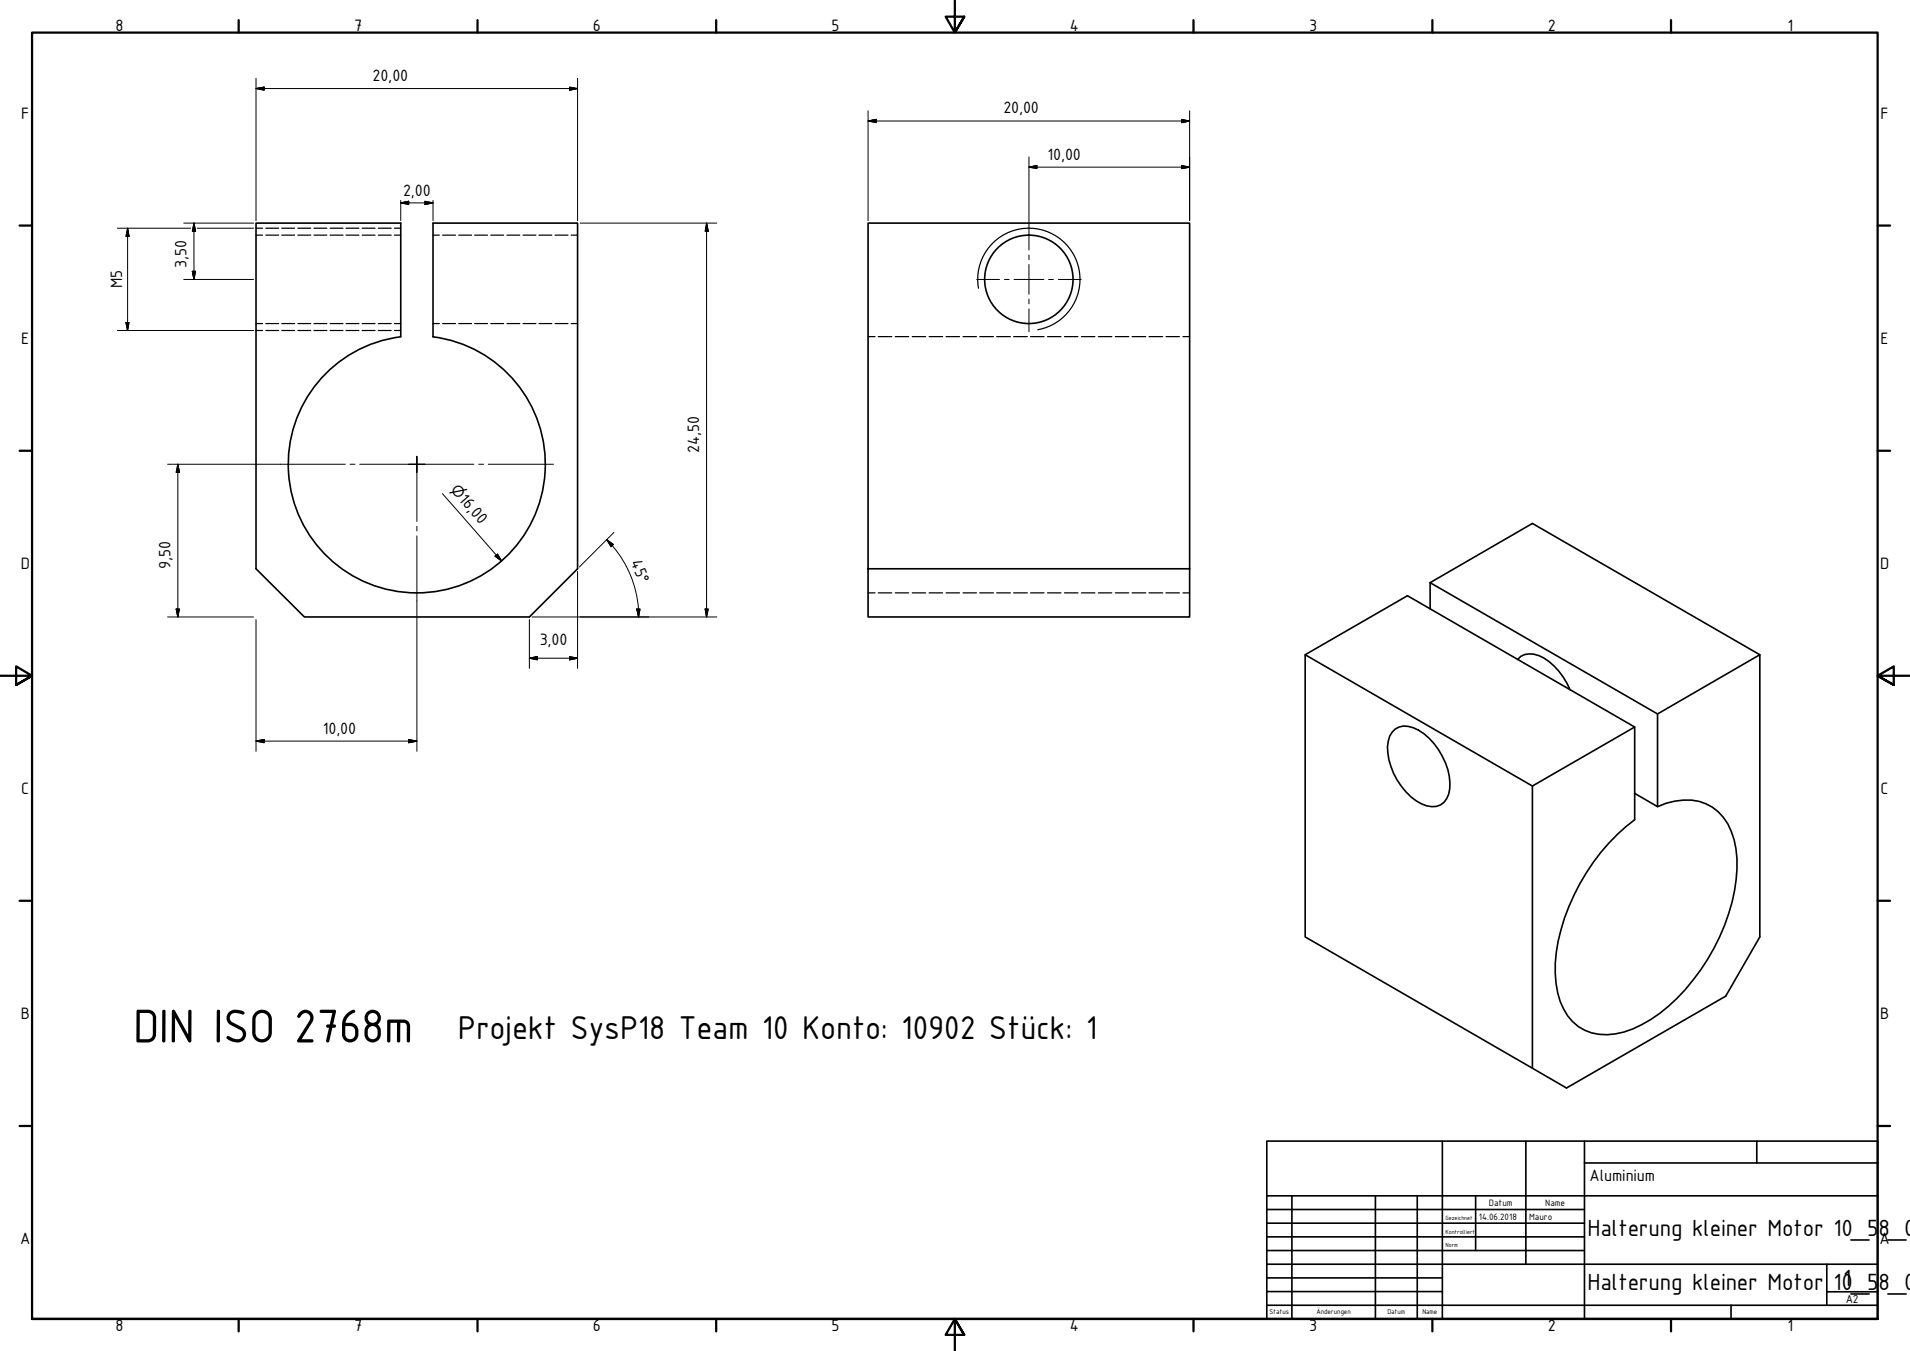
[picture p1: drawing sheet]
<svg xmlns="http://www.w3.org/2000/svg" width="594mm" height="420mm" viewBox="0 0 594 420" stroke-linecap="round" stroke-linejoin="round" font-family="sans-serif">
<!-- layer: Sichtbar (ISO) -->
<g fill="none" stroke="#000" stroke-width=".51">
<path d="M124.6 104.7a40 40 0 0 0-28.7 61.1 40 40 0 0 0 67.5 0 40 40 0 0 0-28.8-61M124.7 104.7v-35.3h-45.1v107.5l15.1 15h70l14.9-15v-107.5h-44.9v35.3M270 176.9h100v15h-100v-122.5h100v107.5M444.8 181.2l31.8-18.4 70.8 40.8v87.8l-10.6 18.4-49.6 28.6-81.2-47v-87.8l31.8-18.3 70.6 40.8v28.8a64.1 64.1 0 0 0-24.7 44.7 26.2 26.2 0 0 0 3.9 16.4 14.4 14.4 0 0 0 14.8 5.5 36.8 36.8 0 0 0 19.2-11 63.5 63.5 0 0 0 18.7-40.3 24.1 24.1 0 0 0-4.3-16 14.6 14.6 0 0 0-15-5l-2.7 .6-2.7 1.1M444.8 181.2l70.8 40.8v28.9l-7.2-4.2M444.8 181.2v8.1M406 203.6l70.6 40.9 31.8-18.4M472.1 205.1a6.1 6.1 0 0 1 8.1-.5 21.1 21.1 0 0 1 8.1 9.9M547.4 203.6l-31.8 18.4M434 226.7a5.6 5.6 0 0 1 5.7-.3 20.4 20.4 0 0 1 11.2 18.9 5.4 5.4 0 0 1-7.2 5.3 19.7 19.7 0 0 1-11.7-14.3 10.6 10.6 0 0 1 1-8.6zM476.6 244.5v87.7"/>
<circle cx="320" cy="86.9" r="13.7"/>
</g>
<!-- layer: Verdeckt (ISO) -->
<g fill="none" stroke="#000" stroke-width=".38">
<path d="M79.6 73.1h2.1M79.6 71h2.1M82.7 73.1h4M82.7 71h4M87.6 73.1h4M87.6 71h4M92.6 73.1h4M92.6 71h4M97.7 73.1h4M97.7 71h4M102.7 73.1h4M102.7 71h4"/>
<path d="M107.6 73.1h4M107.6 71h4M112.6 73.1h4M112.6 71h4M117.7 73.1h4M117.7 71h4M122.7 73.1h2M122.7 71h2M134.7 73.1h2M137.7 73.1h4M142.7 73.1h4M147.6 73.1h4"/>
<path d="M152.7 73.1h4M157.7 73.1h4M162.7 73.1h4M167.6 73.1h4M172.7 73.1h4M177.7 73.1h1.9M79.6 100.6h2.1M79.6 102.8h2.1M82.7 100.6h4M82.7 102.8h4M87.6 100.6h4M87.6 102.8h4"/>
<path d="M92.6 100.6h4M92.6 102.8h4M97.7 100.6h4M97.7 102.8h4M102.7 100.6h4M102.7 102.8h4M107.6 100.6h4M107.6 102.8h4M112.6 100.6h4M112.6 102.8h4M117.7 100.6h4M117.7 102.8h4"/>
<path d="M122.7 100.6h2M122.7 102.8h2M134.7 100.6h2M137.7 100.6h4M142.7 100.6h4M147.6 100.6h4M152.7 100.6h4M157.7 100.6h4M162.7 100.6h4M167.6 100.6h4M172.7 100.6h4M177.7 100.6h1.9"/>
<path d="M270 104.7h2.2M273.2 104.7h4.2M278.4 104.7h4.2M283.7 104.7h4.2M289 104.7h4.2M294.3 104.7h4.1M299.5 104.7h4.2M304.7 104.7h4.3M310 104.7h4.3M315.3 104.7h4.2M320.5 104.7h4.2M325.8 104.7h4.2"/>
<path d="M331.1 104.7h4.2M336.4 104.7h4.2M341.6 104.7h4.2M346.9 104.7h4.2M352.1 104.7h4.3M357.4 104.7h4.2M362.6 104.7h4.2M367.9 104.7h2.1M270 184.4h2.2M273.2 184.4h4.2M278.4 184.4h4.2M283.7 184.4h4.2"/>
<path d="M289 184.4h4.2M294.3 184.4h4.1M299.5 184.4h4.2M304.7 184.4h4.3M310 184.4h4.3M315.3 184.4h4.2M320.5 184.4h4.2M325.8 184.4h4.2M331.1 184.4h4.2M336.4 184.4h4.2M341.6 184.4h4.2M346.9 184.4h4.2"/>
<path d="M352.1 184.4h4.3M357.4 184.4h4.2M362.6 184.4h4.2M367.9 184.4h2.1"/>
</g>
<!-- layer: Sichtbar schmal (ISO) -->
<path d="M304.3 89.6a15.9 15.9 0 0 1 12.9-18.4 15.9 15.9 0 0 1 18.5 12.9 15.9 15.9 0 0 1-12.9 18.4" fill="none" stroke="#000" stroke-width=".38"/>
<!-- layer: Rahmen (ISO) -->
<g fill="none" stroke="#000" stroke-width=".7">
<path d="M74.2 6.3v3.8M148.5 6.3v3.8M222.8 6.3v3.8M297 .2v9.9l-2.9-4.9h5.8l-2.9 4.9 2.9-4.9M371.2 6.3v3.8M445.5 6.3v3.8M519.7 6.3v3.8M6.1 70.1h3.9M584 70.1h3.9M6.1 140.2h3.9M584 140.2h3.9M0 210.2h10l-5-3v5.8l5-2.8-5 2.8"/>
<path d="M594 210.2h-10l5-3v5.8l-5-2.8 5 2.8M6.1 280.1h3.9M584 280.1h3.9M6.1 350.2h3.9M584 350.2h3.9M10 410.2v-400.1h574v400.1h-574h574M74.2 410.2v3.9M148.5 410.2v3.9M222.8 410.2v3.9M299.9 415.1l-2.9-4.9 2.9 4.9h-5.8l2.9-4.9v10M371.2 410.2v3.9M445.5 410.2v3.9"/>
<path d="M519.7 410.2v3.9"/>
</g>
<!-- layer: Titel (ISO) -->
<g fill="none" stroke="#000" stroke-width=".51">
<path d="M394 354.9h190v55.3h-190zM448.6 354.9v55.3M474.6 354.9v38.3M492.8 354.9v55.3M546.4 354.9v6.8M394 376.2h98.8M394 371.9h190M401.8 371.9v38.3M427.8 371.9v38.3M440.8 371.9v38.3M459 371.9v17M492.8 361.7h91.2"/>
<path d="M394 380.4h98.8M394 384.7h98.8M394 388.9h98.8M394 393.2h190M394 397.4h54.6M568.2 393.2v12.7M394 405.9h190M394 401.7h54.6M538.4 405.9v4.3M568.2 401.7h15.8"/>
</g>
<g fill="none" stroke="#000" stroke-width=".31">
<path d="M79.6 27.5l2.6-.4v.9zM79.6 24.4v44.2M79.6 27.5h100M177.2 27.1l2.4 .4-2.4 .5zM179.6 24.4v44.2M270 37.6l2.5-.5v1zM270 37.6h100M270 34.5v34.1M367.5 37.1l2.5 .5-2.5 .5zM370 34.5v34.1M320 52l2.5-.5v.9zM320 52h50"/>
<path d="M320 48.8v21.9M367.5 51.5l2.5 .5-2.5 .4zM36.5 71h22.8M39.7 71l.4 2.5h-.9zM39.7 71v31.8M57.1 69.4h21.8M60.3 69.4l.5 2.5h-1zM60.3 69.4v17.5M61.3 71h17.6M124.7 63.1l2.4-.5v1zM124.7 63.1h10M124.7 62.3v6.3"/>
<path d="M132.1 62.6l2.6 .5-2.6 .5zM134.7 62.3v6.3M180.5 69.4h42.4M219.8 69.4l.5 2.5h-1zM219.8 69.4v122.5M57.1 86.9h21.8M59.8 84.4h1l-.5 2.5zM36.5 102.8h42.4M39.2 100.3h.9l-.4 2.5zM52.1 144.4h35.1M55.3 144.4l.5 2.5h-1zM55.3 144.4v47.5"/>
<path d="M137.6 153.5l18.4 21M154 173l.7-.7 1.3 2.2zM179.6 177.7v30.2M188.7 167.9l2.1 1.4-.7 .7zM188.7 167.9l1.7 1.8M190.4 169.7a33.5 33.5 0 0 1 8.2 22.2M190.9 165.6l-10.7 10.7M52.1 191.9h26.8M54.8 189.4h1l-.5 2.5zM79.6 192.7v41M129.7 186.9v46.8M164.7 192.7v15.2"/>
<path d="M165.5 191.9h57.4M198.1 189.4h1l-.5 2.5zM219.3 189.4h1l-.5 2.5zM164.7 204.7l2.4-.5v1zM164.7 204.7h14.9M177.2 204.2l2.4 .5-2.4 .5zM79.6 230.5l2.6-.5v1zM79.6 230.5h50.1M127.1 230l2.6 .5-2.6 .5z"/>
</g>
<g fill="#000" stroke="#000" stroke-width=".31">
<path d="M79.6 27.5l2.6-.4zM79.6 27.5l2.6-.4v.9zM177.2 28l2.4-.5zM177.2 27.1l2.4 .4-2.4 .5zM270 37.6l2.5-.5zM270 37.6l2.5-.5v1zM367.5 38.1l2.5-.5zM367.5 37.1l2.5 .5-2.5 .5zM320 52l2.5-.5zM320 52l2.5-.5v.9zM367.5 52.4l2.5-.4zM367.5 51.5l2.5 .5-2.5 .4z"/>
<path d="M39.7 71l.4 2.5zM39.7 71l.4 2.5h-.9zM60.3 69.4l.5 2.5zM60.3 69.4l.5 2.5h-1zM124.7 63.1l2.4-.5zM124.7 63.1l2.4-.5v1zM132.1 63.6l2.6-.5zM132.1 62.6l2.6 .5-2.6 .5zM219.8 69.4l.5 2.5zM219.8 69.4l.5 2.5h-1zM59.8 84.4l.5 2.5zM59.8 84.4h1l-.5 2.5z"/>
<path d="M39.2 100.3l.5 2.5zM39.2 100.3h.9l-.4 2.5zM55.3 144.4l.5 2.5zM55.3 144.4l.5 2.5h-1zM154 173l2 1.5zM154 173l.7-.7 1.3 2.2zM188.7 167.9l2.1 1.4zM188.7 167.9l2.1 1.4-.7 .7zM54.8 189.4l.5 2.5zM54.8 189.4h1l-.5 2.5zM198.1 189.4l.5 2.5zM198.1 189.4h1l-.5 2.5z"/>
<path d="M219.3 189.4l.5 2.5zM219.3 189.4h1l-.5 2.5zM164.7 204.7l2.4-.5zM164.7 204.7l2.4-.5v1zM177.2 205.2l2.4-.5zM177.2 204.2l2.4 .5-2.4 .5zM79.6 230.5l2.6-.5zM79.6 230.5l2.6-.5v1zM127.1 231l2.6-.5zM127.1 230l2.6 .5-2.6 .5z"/>
</g>
<!-- layer: Mittelpunktmarkierung (ISO) -->
<g fill="none" stroke="#000" stroke-width=".31">
<path d="M320 70.7v7.1M320 79.3v1.5M303.8 86.9h7.1M312.4 86.9h1.5M315.4 86.9h9.3M320 82.3v9.2M320 93v1.5M320 96.1v7.1M326.1 86.9h1.6M329.2 86.9h7.1M87.2 144.4h20.2M108.9 144.4h1.5"/>
<path d="M111.9 144.4h17.8h-2.6M129.7 141.9v2.5v-2.5M129.7 146.9v-2.5v17.8M132.1 144.4h-2.4h17.7M148.9 144.4h1.5M151.9 144.4h20.2M129.7 163.7v1.4M129.7 166.7v20.2"/>
</g>
<text font-size="15.8" x="41.4" y="324.2">DIN ISO 2768m</text>
<text font-size="11" x="142.4" y="323.2">Projekt SysP18 Team 10 Konto: 10902 Stück: 1</text>
<g font-size="7.9">
<text x="493.8" y="384.3">Halterung kleiner Motor 10_5</text>
<text x="584.3" y="384.3">8_0</text>
<text x="493.8" y="401.3">Halterung kleiner Motor</text>
<text x="570.3" y="401.3">101_5</text>
<text x="584.3" y="401.3">8_0</text>
</g>
<g font-size="5.5">
<text x="35.9" y="9.8">8</text>
<text x="110.2" y="9.8">7</text>
<text x="184.4" y="9.8">6</text>
<text x="258.6" y="9.8">5</text>
<text x="332.7" y="9.8">4</text>
<text x="407.2" y="9.8">3</text>
<text x="481.4" y="9.8">2</text>
<text x="556" y="9.8">1</text>
<text x="115.9" y="25.3">20,00</text>
<text x="312.1" y="35.3">20,00</text>
<text x="6.6" y="36.9">F</text>
<text x="584.9" y="36.9">F</text>
<text x="325.8" y="49.6">10,00</text>
<text x="125.3" y="60.8">2,00</text>
<text x="58" y="83.3" transform="rotate(-90 58 83.3)">3,50</text>
<text x="38" y="89.7" transform="rotate(-90 38 89.7)">M5</text>
<text x="6.6" y="106.9">E</text>
<text x="584.9" y="106.9">E</text>
<text x="217.5" y="140.9" transform="rotate(-90 217.5 140.9)">24,50</text>
<text x="142.6" y="155.4" transform="rotate(49 142.6 155.4)">16,00</text>
<text x="6.5" y="176.9">D</text>
<text x="53" y="177" transform="rotate(-90 53 177)">9,50</text>
<text x="196.2" y="174.9" transform="rotate(68 196.2 174.9)">45°</text>
<text x="584.8" y="176.9">D</text>
<text x="167.9" y="200.6">3,00</text>
<text x="100.5" y="228.2">10,00</text>
<text x="6.6" y="246.9">C</text>
<text x="584.9" y="246.9">C</text>
<text x="6.5" y="316.9">B</text>
<text x="584.8" y="316.9">B</text>
<text x="494.4" y="367.1">Aluminium</text>
<text x="6.3" y="386.9">A</text>
<text x="584.6" y="386.9">A</text>
<text x="35.9" y="414.1">8</text>
<text x="110.2" y="414.1">7</text>
<text x="184.4" y="414.1">6</text>
<text x="258.6" y="414.1">5</text>
<text x="332.7" y="414.1">4</text>
<text x="407.2" y="414.1">3</text>
<text x="481.4" y="414.1">2</text>
<text x="556" y="414.1">1</text>
</g>
<text font-size="4.6" x="140" y="152.4" transform="rotate(49 140 152.4)">⌀</text>
<text font-size="3.9" x="574.1" y="405.1">A2</text>
<g font-size="3.1">
<text x="463.1" y="375.1">Datum</text>
<text x="480.6" y="375.1">Name</text>
<text x="460" y="379.4">14.06.2018</text>
<text x="475.6" y="379.4">Mauro</text>
</g>
<g font-size="2.3">
<text x="394.8" y="408.8">Status</text>
<text x="409.4" y="408.8">Änderungen</text>
<text x="431.5" y="408.8">Datum</text>
<text x="442.4" y="408.8">Name</text>
</g>
<g font-size="2">
<text x="449.6" y="379.4">Gezeichnet</text>
<text x="449.6" y="383.6">Kontrolliert</text>
<text x="449.6" y="387.9">Norm</text>
</g>
</svg>
